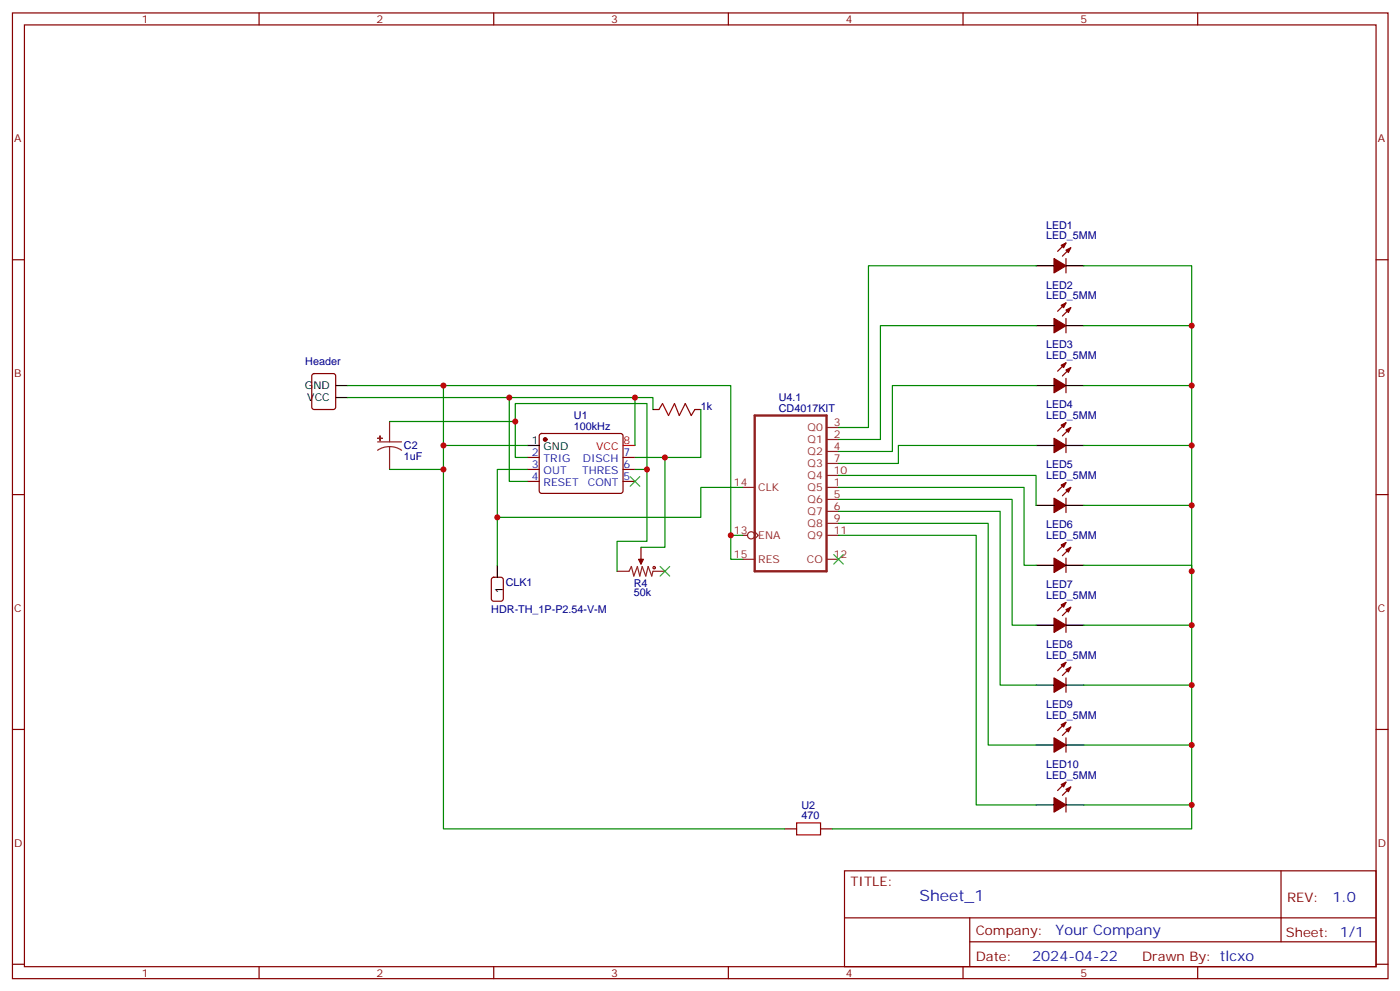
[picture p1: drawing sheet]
<svg xmlns="http://www.w3.org/2000/svg" width="413mm" height="292mm" viewBox="0 0 413 292" stroke-linecap="round" stroke-linejoin="round" font-family="sans-serif">
<g fill="none" stroke="#870000" stroke-width=".35">
<path d="M3.7 3.8h405.3v284.3h-405.3zM7.2 7.3h398.3v277.3h-398.3zM76.3 3.8v3.5M145.5 3.8v3.5M214.6 3.8v3.5M283.8 3.8v3.5M352.9 3.8v3.5M3.7 76.5h3.5M314.1 76.1v4.3M314.1 71.5l-2.5 2.5M315.5 73l-2.4 2.4M405.5 76.5h3.5"/>
<path d="M314.1 93.8v4.2M314.1 89.2l-2.5 2.5M315.5 90.6l-2.4 2.5M92.1 110.2l.5-.2h5.6l.7 .4v9.5l-.4 .6-5.9 .1-.7-.5v-9.4zM314.1 111.4v4.2M314.1 106.8l-2.5 2.5M315.5 108.2l-2.4 2.5M155.4 134.7h3.5M155.4 138.2h3.5M159.1 127.8l.5-.2h23.3l.5 .2 .2 .5-.1 16.5-.6 .5-23.6-.1-.4-.6v-16.3zM183.6 134.7h3.5M183.6 138.2h3.5"/>
<path d="M192.4 120.6h1.8M204.8 120.6h1.7M314.1 129v4.3M314.1 124.5l-2.5 2.4M315.5 125.9l-2.4 2.4M3.7 145.6h3.5M155.4 141.7h3.5M183.6 141.7h3.5M314.1 146.7v4.2M314.1 142.1l-2.5 2.5M314.1 159.7l-2.5 2.5M315.5 143.5l-2.4 2.5"/>
<path d="M405.5 145.6h3.5M188.9 161.1v3.6M314.1 164.3v4.3M314.1 177.4l-2.5 2.4M315.5 161.1l-2.4 2.5M315.5 178.8l-2.4 2.5M314.1 182v4.2M314.1 199.6v4.2M314.1 195l-2.5 2.5M315.5 196.4l-2.4 2.5M3.7 214.8h3.5M314.1 217.2v4.3"/>
<path d="M314.1 212.7l-2.5 2.4M315.5 214.1l-2.4 2.4M405.5 214.8h3.5M314.1 234.9v4.2M314.1 230.3l-2.5 2.5M315.5 231.7l-2.4 2.5M231.2 244.1h3.5M241.8 244.1h3.5M248.8 256.4h156.7v28.2h-156.7zM377.5 256.4v20.9M248.9 270.2h156.5M285.8 277.3h119.6"/>
<path d="M285.8 270.2v14.2M3.7 283.9h3.5M76.3 284.6v3.5M145.5 284.6v3.5M214.6 284.6v3.5M283.8 284.6v3.5M352.9 284.6v3.5M405.5 283.9h3.5"/>
</g>
<g fill="#870000" stroke="#870000" stroke-width=".35">
<path d="M312.7 72.2l1.4-.7-.7 1.5z"/>
<path d="M314.1 73.7l1.4-.7-.7 1.4z"/>
<path d="M310.6 76.1l3.5 2.1-3.5 2.2z"/>
<path d="M312.7 89.9l1.4-.7-.7 1.4z"/>
<path d="M314.1 91.3l1.4-.7-.7 1.4z"/>
<path d="M310.6 93.8l3.5 2.1-3.5 2.1z"/>
<path d="M312.7 107.5l1.4-.7-.7 1.4z"/>
<path d="M314.1 108.9l1.4-.7-.7 1.4z"/>
<path d="M310.6 111.4l3.5 2.1-3.5 2.1z"/>
<path d="M312.7 125.2l1.4-.7-.7 1.4z"/>
<path d="M314.1 126.6l1.4-.7-.7 1.4z"/>
<path d="M310.6 129l3.5 2.2-3.5 2.1z"/>
<path d="M312.7 142.8l1.4-.7-.7 1.4z"/>
<path d="M314.1 144.2l1.4-.7-.7 1.4z"/>
<path d="M310.6 146.7l3.5 2.1-3.5 2.1z"/>
<path d="M312.7 160.4l1.4-.7-.7 1.4z"/>
<path d="M314.1 161.9l1.4-.8-.7 1.5z"/>
<path d="M310.6 164.3l3.5 2.1-3.5 2.2z"/>
<path d="M312.7 178.1l1.4-.7-.7 1.4z"/>
<path d="M314.1 179.5l1.4-.7-.7 1.4z"/>
<path d="M310.6 182l3.5 2.1-3.5 2.1z"/>
<path d="M312.7 195.7l1.4-.7-.7 1.4z"/>
<path d="M314.1 197.1l1.4-.7-.7 1.4z"/>
<path d="M310.6 199.6l3.5 2.1-3.5 2.1z"/>
<path d="M312.7 213.4l1.4-.7-.7 1.4z"/>
<path d="M314.1 214.8l1.4-.7-.7 1.4z"/>
<path d="M310.6 217.2l3.5 2.2-3.5 2.1z"/>
<path d="M312.7 231l1.4-.7-.7 1.4z"/>
<path d="M314.1 232.4l1.4-.7-.7 1.4z"/>
<path d="M310.6 234.9l3.5 2.1-3.5 2.1z"/>
<path d="M188.2 164.7h1.4l-.7 1.4z"/>
<circle cx="160.7" cy="129.4" r=".53"/>
</g>
<g fill="none" stroke="#000" stroke-width=".35">
<path d="M305.3 78.2h5.3M314.1 78.2h5.3M305.3 95.9h5.3M314.1 95.9h5.3M98.9 113.5h3.5M98.9 117.1h3.5M305.3 113.5h5.3M314.1 113.5h5.3M155.4 131.2h3.5M305.3 131.2h5.3M314.1 131.2h5.3M305.3 148.8h5.3"/>
<path d="M314.1 148.8h5.3M146.5 166.4v3.6M305.3 166.4h5.3M314.1 166.4h5.3M305.3 184.1h5.3M314.1 184.1h5.3M305.3 201.7h5.3M305.3 219.4h5.3M314.1 201.7h5.3M314.1 219.4h5.3M305.3 237h5.3M314.1 237h5.3"/>
</g>
<path d="M183.6 131.2h3.5" fill="none" stroke="#f00" stroke-width=".35"/>
<g fill="none" stroke="#a10000" stroke-width=".35">
<path d="M194.2 120.6l1-1.8 1.8 3.5 1.8-3.5 1.4 3.5 1.7-3.5 1.8 3.5 1.1-1.7M234.7 242.3h7.1v3.5h-7.1z"/>
<circle cx="192.8" cy="167.1" r=".35"/>
</g>
<g fill="none" stroke="#8c2424" stroke-width=".35">
<path d="M111.3 130.1h7M114.8 131.5l1.8 .3 1.7 .8M114.8 131.5l-1.9 .3-1.6 .8M114.8 124.1v6M114.8 131.5v6.7M243.6 129.4h3.5M243.6 125.9h3.5M243.6 132.9h3.5M243.6 136.5h3.5M243.6 140h3.5M218.9 143.5h3.5M218.9 157.6h1.4"/>
<path d="M222.4 156.6l1 1-1 1.1M243.6 143.5h3.5M243.6 147h3.5M243.6 150.6h3.5M243.6 154.1h3.5M243.6 157.6h3.5M181.8 168.2h3.5l.8-1.4 .7 2.8 1-2.8 .7 2.8 .7-2.8 1.1 2.8 .7-2.8 1.1 2.8 .3-1.4h3.5M188.9 164.7v1.4M218.9 164.7h3.5M243.6 164.7h3.5"/>
<circle cx="221.3" cy="157.6" r="1.06"/>
</g>
<g fill="#8c2424" stroke="#8c2424" stroke-width=".35">
<path d="M111.3 129l1.4 .1z"/>
<path d="M112 128.3v1.5z"/>
</g>
<path d="M222.4 122.3h21.2v45.9h-21.2z" fill="none" stroke="#8c2424" stroke-width=".71"/>
<g fill="none" stroke="#008700" stroke-width=".35">
<path d="M305.3 78.2h-49.4v47.7h-8.8M319.4 78.2h31.8v158.8h-31.8M305.3 95.9h-45.9v33.5h-12.3M319.4 95.9h31.8M102.4 113.5h112.9v51.2h3.6M102.4 117.1h47.7v24.6h5.3M130.7 113.5v17.7h24.7M150.1 117.1h42.3v3.5M187.1 117.1v14.1M305.3 113.5h-42.3v19.4h-15.9M319.4 113.5h31.8M114.8 124.1h37"/>
<path d="M130.7 131.2v7h-15.9M130.7 138.2v105.9h100.5M155.4 138.2h-8.9v14.1h60v-8.8h12.4M155.4 134.7h-3.6v-15.9h38.8v19.4h-3.5M190.6 138.2v21.2h-8.8v8.8M195.9 134.7v26.4h-7M206.5 120.6v14.1h-19.4M247.1 140h58.2v8.8M305.3 131.2h-40.6v5.3h-17.6M319.4 131.2h31.8M146.5 152.3v14.1M215.3 157.6h3.6"/>
<path d="M247.1 143.5h54.7v22.9h3.5M247.1 147h51.1v37.1h7.1M247.1 150.6h47.6v51.1h10.6M247.1 154.1h44.1v65.3h14.1M247.1 157.6h40.6v79.4h17.6M319.4 148.8h31.8M319.4 166.4h31.8v1.8M319.4 184.1h31.8M319.4 219.4h31.8M319.4 201.7h31.8M351.2 237v7.1h-105.9"/>
</g>
<path d="M145 170.2l.5-.2h2.1l.7 .4v5.9l-.5 .7h-2.3l-.7-.4v-5.9z" fill="none" stroke="#900" stroke-width=".35"/>
<path d="M185.7 140.3l2.8 2.9M188.5 140.3l-2.8 2.9M194.5 166.8l2.8 2.8M197.3 166.8l-2.8 2.8M245.7 163.3l2.8 2.8M248.5 163.3l-2.8 2.8" fill="none" stroke="#3c3" stroke-width=".35"/>
<g fill="#c00">
<circle cx="351.2" cy="219.4" r=".88"/>
<circle cx="351.2" cy="201.7" r=".88"/>
<circle cx="351.2" cy="184.1" r=".88"/>
<circle cx="351.2" cy="168.2" r=".88"/>
<circle cx="351.2" cy="148.8" r=".88"/>
<circle cx="351.2" cy="131.2" r=".88"/>
<circle cx="351.2" cy="113.5" r=".88"/>
<circle cx="351.2" cy="95.9" r=".88"/>
<circle cx="351.2" cy="237" r=".88"/>
<circle cx="215.3" cy="157.6" r=".88"/>
<circle cx="150.1" cy="117.1" r=".88"/>
<circle cx="187.1" cy="117.1" r=".88"/>
<circle cx="195.9" cy="134.7" r=".88"/>
<circle cx="130.7" cy="113.5" r=".88"/>
<circle cx="130.7" cy="131.2" r=".88"/>
<circle cx="151.8" cy="124.1" r=".88"/>
<circle cx="130.7" cy="138.2" r=".88"/>
<circle cx="190.6" cy="138.2" r=".88"/>
<circle cx="146.5" cy="152.3" r=".88"/>
</g>
<text font-size="4.6" fill="#00f" x="270.9" y="265.4">Sheet_1</text>
<g font-size="4.2" fill="#00f">
<text x="392.6" y="265.7">1.0</text>
<text x="311" y="275.2">Your Company</text>
<text x="304.1" y="283">2024-04-22</text>
</g>
<g font-size="3.9" fill="#800">
<text x="250.6" y="261">TITLE:</text>
<text x="379.2" y="265.7">REV:</text>
<text x="287.5" y="275.2">Company:</text>
<text x="378.9" y="275.8">Sheet: 1/1</text>
<text x="287.5" y="282.9">Date:</text>
<text x="336.6" y="282.9">Drawn By: tlcxo</text>
</g>
<g font-size="3.2" fill="#800">
<text x="41.8" y="6.8">1</text>
<text x="110.9" y="6.8">2</text>
<text x="180.1" y="6.8">3</text>
<text x="249.2" y="6.8">4</text>
<text x="318.3" y="6.8">5</text>
<text x="4.2" y="41.9">A</text>
<text x="406" y="41.9">A</text>
<text x="4.2" y="111.1">B</text>
<text x="406" y="111.1">B</text>
<text x="4.2" y="180.2">C</text>
<text x="406" y="180.2">C</text>
<text x="4.2" y="249.3">D</text>
<text x="406" y="249.3">D</text>
<text x="41.8" y="287.6">1</text>
<text x="110.9" y="287.6">2</text>
<text x="180.1" y="287.6">3</text>
<text x="249.2" y="287.6">4</text>
<text x="318.3" y="287.6">5</text>
</g>
<g font-size="3.2" fill="#000080">
<text x="308.2" y="70.5">LED_5MM</text>
<text x="308.2" y="67.3">LED1</text>
<text x="308.2" y="88.1">LED_5MM</text>
<text x="308.2" y="84.9">LED2</text>
<text x="90" y="107.6">Header</text>
<text x="308.2" y="105.8">LED_5MM</text>
<text x="308.2" y="102.6">LED3</text>
<text x="229.5" y="118.1">U4.1</text>
<text x="169.1" y="123.4">U1</text>
<text x="206.5" y="120.6">1k</text>
<text x="229.5" y="121.2">CD4017KIT</text>
<text x="308.2" y="123.4">LED_5MM</text>
<text x="308.2" y="120.2">LED4</text>
<text x="169.1" y="126.6">100kHz</text>
<text x="119" y="135.4">1uF</text>
<text x="119" y="132.2">C2</text>
<text x="308.2" y="137.9">LED5</text>
<text x="308.2" y="141">LED_5MM</text>
<text x="308.2" y="155.5">LED6</text>
<text x="308.2" y="158.7">LED_5MM</text>
<text x="149" y="172.5">CLK1</text>
<text x="186.8" y="172.9">R4</text>
<text x="308.2" y="173.1">LED7</text>
<text x="186.8" y="175.6">50k</text>
<text x="308.2" y="176.3">LED_5MM</text>
<text x="144.8" y="180.6">HDR-TH_1P-P2.54-V-M</text>
<text x="308.2" y="190.8">LED8</text>
<text x="308.2" y="194">LED_5MM</text>
<text x="308.2" y="208.4">LED9</text>
<text x="308.2" y="211.6">LED_5MM</text>
<text x="308.2" y="226.1">LED10</text>
<text x="308.2" y="229.2">LED_5MM</text>
<text x="236.2" y="238.1">U2</text>
<text x="236.2" y="241.2">470</text>
</g>
<g font-size="3.2">
<text x="89.9" y="114.6">GND</text>
<text x="90.6" y="118.1">VCC</text>
<text x="156.7" y="130.8">1</text>
<text x="160.2" y="132.6">GND</text>
<text x="148.1" y="174.6" transform="rotate(-90 148.1 174.6)">1</text>
</g>
<g font-size="3.2" fill="#8d2323">
<text x="245.7" y="125.5">3</text>
<text x="238" y="130.5">Q1</text>
<text x="238" y="126.9">Q0</text>
<text x="245.7" y="129">2</text>
<text x="238" y="134">Q2</text>
<text x="238" y="137.5">Q3</text>
<text x="245.7" y="132.6">4</text>
<text x="245.7" y="136.1">7</text>
<text x="216.2" y="143.2">14</text>
<text x="238" y="141">Q4</text>
<text x="245.7" y="143.2">1</text>
<text x="245.7" y="139.6">10</text>
<text x="223.4" y="144.6">CLK</text>
<text x="238" y="144.6">Q5</text>
<text x="238" y="148.1">Q6</text>
<text x="245.7" y="146.7">5</text>
<text x="238" y="151.6">Q7</text>
<text x="238" y="155.2">Q8</text>
<text x="245.7" y="150.2">6</text>
<text x="245.7" y="153.7">9</text>
<text x="216.2" y="157.3">13</text>
<text x="223.4" y="158.7">ENA</text>
<text x="238" y="158.7">Q9</text>
<text x="245.7" y="157.3">11</text>
<text x="216.2" y="164.3">15</text>
<text x="223.4" y="165.7">RES</text>
<text x="237.8" y="165.7">CO</text>
<text x="245.7" y="164.3">12</text>
</g>
<g font-size="3.2" fill="#f00">
<text x="183.8" y="130.8">8</text>
<text x="175.7" y="132.6">VCC</text>
</g>
<g font-size="3.2" fill="#00f">
<text x="156.7" y="134.3">2</text>
<text x="156.7" y="137.9">3</text>
<text x="160.2" y="136.1">TRIG</text>
<text x="171.7" y="136.1">DISCH</text>
<text x="183.8" y="137.9">6</text>
<text x="183.8" y="134.3">7</text>
<text x="156.7" y="141.4">4</text>
<text x="160.2" y="139.6">OUT</text>
<text x="160.2" y="143.2">RESET</text>
<text x="171.6" y="139.6">THRES</text>
<text x="173.2" y="143.2">CONT</text>
<text x="183.8" y="141.4">5</text>
</g>
</svg>
